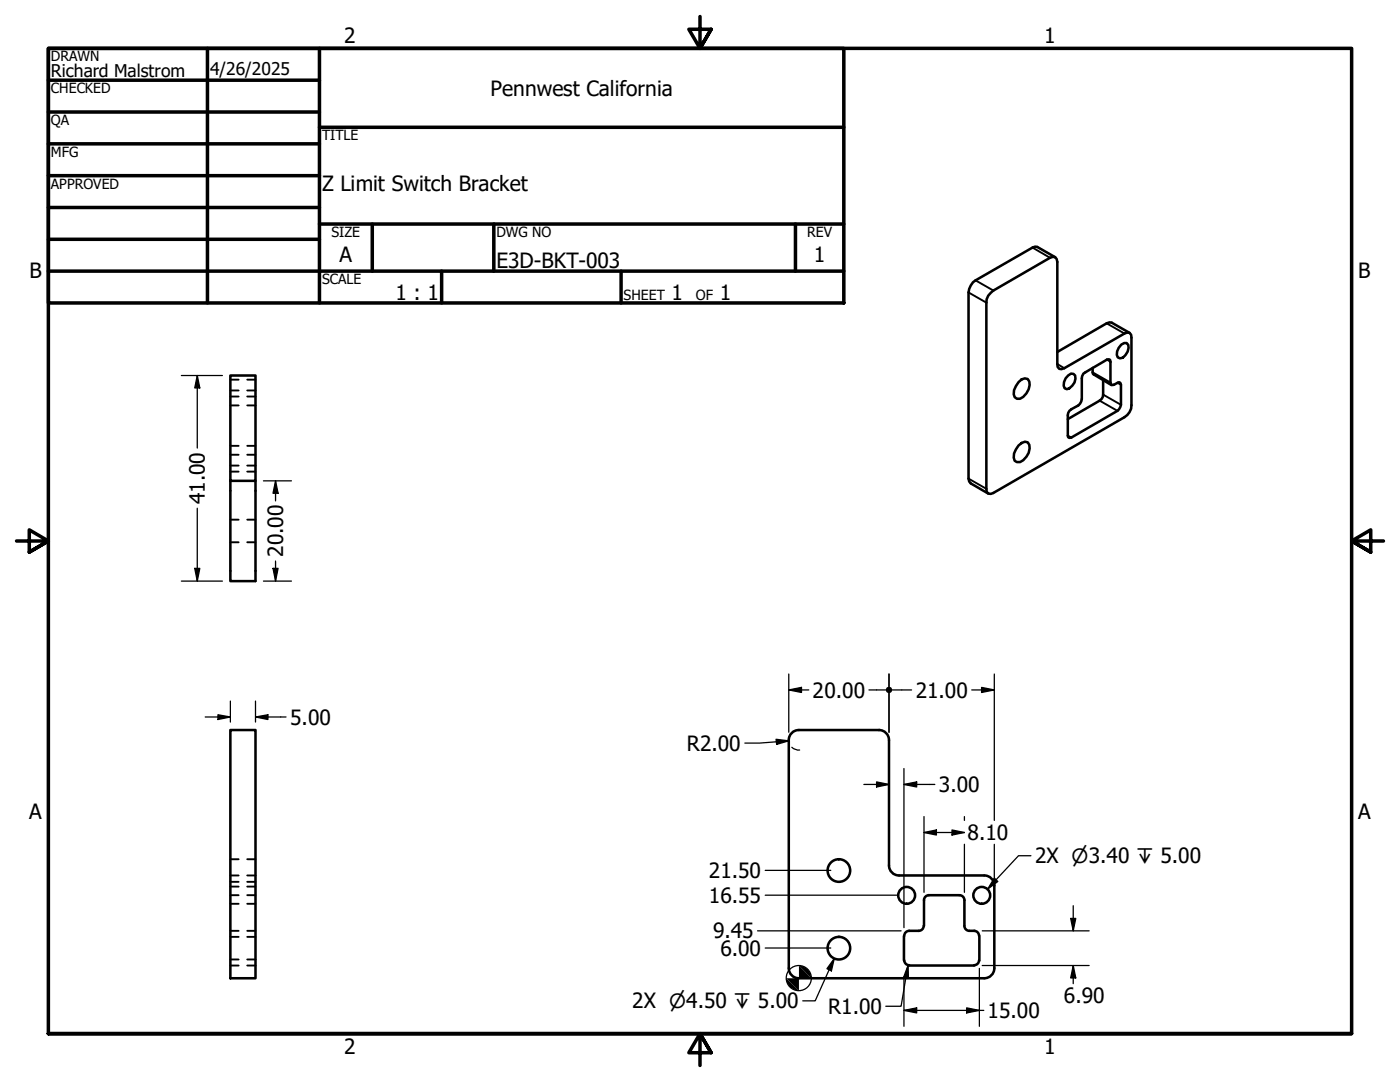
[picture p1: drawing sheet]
<svg xmlns="http://www.w3.org/2000/svg" width="279mm" height="216mm" viewBox="0 0 279 216" stroke-linecap="round" stroke-linejoin="round" font-family="sans-serif">
<!-- layer: Hidden (ANSI) -->
<g fill="none" stroke="#000" stroke-width=".38">
<path d="M46 77.9h1.6M46 75.8h1.6M46 79.1h1.6M49.3 77.9h1.7M49.3 75.8h1.7M49.3 79.1h1.7M46 92.9h1.6M46 89h1.6M46 80.9h1.6M46 90.7h1.6M46 94.1h1.6M49.3 92.9h1.7"/>
<path d="M49.3 89h1.7M49.3 80.9h1.7M49.3 90.7h1.7M49.3 94.1h1.7M46 108.2h1.6M46 103.7h1.6M49.3 108.2h1.7M49.3 103.7h1.7M46 178.6h1.6M46 174.7h1.6M46 176h1.6M46 171.4h1.6"/>
<path d="M46 176.9h1.6M49.3 178.6h1.7M49.3 174.7h1.7M49.3 176h1.7M49.3 171.4h1.7M49.3 176.9h1.7M46 185.7h1.6M46 192.7h1.6M46 191.5h1.6M46 186.9h1.6M46 180.3h1.6M49.3 185.7h1.7"/>
<path d="M49.3 192.7h1.7M49.3 191.5h1.7M49.3 186.9h1.7M49.3 180.3h1.7"/>
</g>
<!-- layer: Visible (ANSI) -->
<g fill="none" stroke="#000" stroke-width=".51">
<path d="M197.7 58.4l.5-.4 11.3-6.6 .6-.2 .5 .1 .3 .4 .1 .6 .1 20.9 .3 .4 .4 .1 .6-.2 12-7 .6-.1h.4l.3 .4 .1 .6v13.4a2.81 2.81 0 0 1-1.4 2.4l-26.2 15.2-.5 .2-.5-.1-.3-.4-.1-.6v-37.1l.1-.7 .3-.7zM210.6 51.3l-3.6-2-.4-.1-11.9 6.7a3.2 3.2 0 0 0-1.4 2.5v37.1l.1 .6 .3 .4 3.5 2M46 74.9h5v21h-5zM203.3 76.3l.6-.6 .6-.2 .6 .1a2.3 2.3 0 0 1-.2 2.9l-.7 .7-.6 .4h-.7a1.65 1.65 0 0 1-.1-2.6zM213.2 74.9l.5-.4 .5 .1a1.64 1.64 0 0 1-.2 2.4l-.6 .5-.5 .2-.4-.2a2.15 2.15 0 0 1 .7-2.6zM216.2 74.5l4.7-2.7 .4-.1 .3 .1v4.5l.1 .4 .3 .1 1.3-.5 .3 .1 .1 .4v4l-.4 .9-.3 .3-9.2 5.3-.4 .1-.2-.2-.1-.3 .1-4.5 .6-.7 1.4-.8 .6-.8 .1-.5v-4.1zM218.1 73.4v1.2l3.7 2.2M220.2 75.8v2.9l-.4 .9-6.7 4M223.8 68.8l.5-.3h.6a1.71 1.71 0 0 1-.3 2.4l-.5 .5-.6 .1-.4-.2a2.15 2.15 0 0 1 .7-2.5zM225.4 66.4l-3.5-2-.5-.1-.5 .2-9.9 5.7M46 95.9v20.1h5v-20.1M203.3 88.9l.6-.5 .6-.3 .6 .2a2.3 2.3 0 0 1-.2 2.8l-.7 .7-.6 .4h-.7l-.4-.3a2.79 2.79 0 0 1 .8-3z"/>
<path d="M46 145.7h5v49.5h-5zM159.4 145.7a2 2 0 0 0-2 2v45.5a2 2 0 0 0 2 2M159.4 145.7h16.1M175.4 145.7a2 2 0 0 1 2 2v25a2 2 0 0 0 2 2M179.5 174.7h16.9a2 2 0 0 1 2 2v16.5a2 2 0 0 1-2 2h-37M184.4 179.6v5.1M185.4 178.6h6.1M185.4 178.6a.98 .98 0 0 0-1 1M191.5 178.6a.98 .98 0 0 1 1 1M192.5 179.6v5.1M180.4 186.8v4.8M180.5 191.6a.98 .98 0 0 0 1 1"/>
<path d="M181.4 185.7h2M181.4 192.7h13M181.5 185.7a.98 .98 0 0 0-1 1M184.3 184.8a.98 .98 0 0 1-.9 .9M192.5 184.8a.98 .98 0 0 0 1 .9M193.5 185.7h.9M194.4 185.7a.98 .98 0 0 1 1 1M195.4 191.6a.98 .98 0 0 1-1 1M195.5 186.8v4.8"/>
<circle cx="167.4" cy="173.7" r="2.25"/>
<circle cx="180.9" cy="178.7" r="1.68"/>
<circle cx="195.9" cy="178.7" r="1.68"/>
<circle cx="167.4" cy="189.2" r="2.25"/>
</g>
<!-- layer: Visible Narrow (ANSI) -->
<path d="M193.3 58.4l3.5 2M194.7 55.9l3.5 2.1M206.1 49.4l3.4 2M211 72.6l1.4 .9M218.1 74.3l3.5 2M219.5 79.9l3.5 2.1M220.2 78.7l3.5 2.1M220.9 64.5l3.5 2M220.9 71.8l.7 .4M223 76.4l.7 .4M193.3 95.5l3.5 2M213.1 86.9l.7 .4" fill="none" stroke="#000" stroke-width=".38"/>
<!-- layer: Border (ANSI) -->
<g fill="none" stroke="#000" stroke-width=".7">
<path d="M9.7 9.7h158.7v50.8h-158.7zM9.7 16h54.1M41.4 9.7v50.8M63.8 9.7v50.8M139.7 3.3v6.4l-2.2-3.9h4.4l-2.2 3.9 2.2-3.9M9.7 22.4h54.1M9.7 28.7h54.1M9.7 35.1h54.1M63.8 25.4h104.6M9.7 41.4h54.1M9.7 47.8h54.1M9.7 54.1h158.7"/>
<path d="M63.8 44.7h104.6M74.3 44.7v9.4M88.1 54.1v6.4M98.6 44.7v9.4M124 54.1v6.4M158.7 44.7v9.4M3.3 107.9h6.4l-3.9-2.2v4.5l3.9-2.3-3.9 2.3M276.1 107.9h-6.4l3.9-2.2v4.5l-3.9-2.3 3.9 2.3M9.7 206.2v-196.5h260v196.5h-260h260M141.9 210.1l-2.2-3.9 2.2 3.9h-4.4l2.2-3.9v6.4"/>
</g>
<!-- layer: Dimension (ANSI) -->
<g fill="none" stroke="#000" stroke-width=".25">
<path d="M36.2 74.9h8.2M39.4 74.9l.5 2.5h-1zM39.4 74.9v14.5M52.6 95.9h5.6M55 95.9l.5 2.5h-1zM55 95.9v4M36.2 116h8.2M38.9 113.4h1l-.5 2.6zM39.4 101.4v14.6M52.6 116h5.6M54.5 113.4h1l-.5 2.6zM55 112v4"/>
<path d="M46 139.9v4.2M51 139.9v4.2M157.4 137.7l2.6-.5v1zM157.4 137.7h4M157.4 134.5v11.6M173.4 137.7h3.4M177.4 134.5v11.6M178.1 137.7h3.8M193.9 137.7h4.5M195.9 137.2l2.5 .5-2.5 .5zM198.4 134.5v29.2M41 143.1h5"/>
<path d="M43.5 142.6l2.5 .5-2.5 .5zM51 143.1l2.5-.5v1zM51 143.1h6.1M154.9 147.5l2.5 .3-2.4 .7zM157.4 147.8l-5.8 .5h-2.9M158 149.1a2 2 0 0 0 1.6 .6M172.4 156.5h5M174.9 156l2.5 .5-2.5 .5zM180.4 156.5l2.5-.5v1zM180.4 153.4v31.7M180.4 156.5h6.2M152.7 178.6h26.6"/>
<path d="M152.7 173.7h13.1M184.4 166.1l2.5-.5v1zM184.4 166.1h8.1M184.4 162.9v15.2M190 165.6l2.5 .5-2.5 .5zM192.5 162.9v.8M192.5 168.5v9.6M198.4 168.5v6.6M151.2 185.7h28.6M152.7 189.2h13.1M180.4 194.9v9.9M181.2 192.6l.1 2.5-1-.1z"/>
<path d="M181.2 192.6l-1.4 8.2h-3M195.5 193.2v11.6M196 185.7h21.4M196 192.7h21.4M213.7 183.3h1l-.5 2.4zM214.2 192.7l.5 2.4h-1zM214.2 180.7v5M214.2 192.7v3.6M180.4 201.6l2.5-.5v1zM180.4 201.6h15.9M192.9 201.1l2.6 .5-2.6 .5z"/>
<circle cx="159.4" cy="195.2" r="2.51"/>
</g>
<g fill="#000">
<path d="M39.4 74.9l.5 2.5h-1zM55 95.9l.5 2.5h-1zM38.9 113.4h1l-.5 2.6zM54.5 113.4h1l-.5 2.6zM157.4 137.7l2.6-.5v1zM195.9 137.2l2.5 .5-2.5 .5zM43.5 142.6l2.5 .5-2.5 .5zM51 143.1l2.5-.5v1zM154.9 147.5l2.5 .3-2.4 .7zM174.9 156l2.5 .5-2.5 .5zM180.4 156.5l2.5-.5v1zM184.4 166.1l2.5-.5v1z"/>
<path d="M190 165.6l2.5 .5-2.5 .5zM181.2 192.6l.1 2.5-1-.1zM213.7 183.3h1l-.5 2.4zM214.2 192.7l.5 2.4h-1zM180.4 201.6l2.5-.5v1zM192.9 201.1l2.6 .5-2.6 .5z"/>
<path d="M156.9 195.2l2.5 2.5a2.49 2.49 0 0 1-2.5-2.5z" fill-rule="evenodd"/>
<path d="M156.9 195.2h5l-2.5-2.5v5z" fill-rule="evenodd"/>
<path d="M159.4 192.7a2.49 2.49 0 0 1 2.5 2.5z" fill-rule="evenodd"/>
<circle cx="177.4" cy="137.7" r=".63"/>
</g>
<!-- layer: Symbol (ANSI) -->
<path d="M198.4 175.2l.7 .7-2 1.5zM205.7 170.8h-2.4l-6.2 6.6M166.5 191.3l-.6 2.4-.9-.4zM166.5 191.3l-3.8 8.4h-2.5" fill="none" stroke="#000" stroke-width=".25"/>
<path d="M198.4 175.2l.7 .7-2 1.5zM166.5 191.3l-.6 2.4-.9-.4z" fill="#000"/>
<g font-size="4.2">
<text x="68.7" y="8.6">2</text>
<text x="208.4" y="8.6">1</text>
<text x="97.9" y="19.1">Pennwest California</text>
<text x="64.3" y="38.2">Z Limit Switch Bracket</text>
<text x="67.8" y="52.2">A</text>
<text x="99.1" y="53.5">E3D-BKT-003</text>
<text x="162.4" y="52.2">1</text>
<text x="5.9" y="55.5">B</text>
<text x="78.9" y="59.9">1 : 1</text>
<text x="134" y="59.9">1</text>
<text x="143.6" y="59.9">1</text>
<text x="271.1" y="55.5">B</text>
<text x="40.9" y="100.6" transform="rotate(-90 40.9 100.6)">41.00</text>
<text x="56.5" y="111.1" transform="rotate(-90 56.5 111.1)">20.00</text>
<text x="162.2" y="139.2">20.00</text>
<text x="182.8" y="139.2">21.00</text>
<text x="57.9" y="144.6">5.00</text>
<text x="137.1" y="149.8">R2.00</text>
<text x="187.4" y="158.1">3.00</text>
<text x="5.8" y="163.4">A</text>
<text x="193.1" y="167.6">8.10</text>
<text x="271" y="163.4">A</text>
<text x="206.6" y="172.3">2X ⌀3.40 ↧ 5.00</text>
<text x="141.5" y="175.2">21.50</text>
<text x="141.5" y="180.1">16.55</text>
<text x="142.3" y="187.3">9.45</text>
<text x="143.8" y="190.7">6.00</text>
<text x="126.2" y="201.2">2X ⌀4.50 ↧ 5.00</text>
<text x="165.3" y="202.3">R1.00</text>
<text x="197.1" y="203.1">15.00</text>
<text x="212.3" y="200.2">6.90</text>
<text x="68.7" y="210.3">2</text>
<text x="208.4" y="210.3">1</text>
</g>
<g font-size="3.5">
<text x="10.2" y="15.4">Richard Malstrom</text>
<text x="41.9" y="14.9">4/26/2025</text>
</g>
<g font-size="2.8">
<text x="10.2" y="12.2">DRAWN</text>
<text x="10.2" y="18.6">CHECKED</text>
<text x="10.2" y="25">QA</text>
<text x="64.3" y="27.9">TITLE</text>
<text x="10.2" y="31.3">MFG</text>
<text x="10.2" y="37.7">APPROVED</text>
<text x="66.2" y="47.3">SIZE</text>
<text x="99.1" y="47.3">DWG NO</text>
<text x="161.1" y="47.2">REV</text>
<text x="64.3" y="56.7">SCALE</text>
<text x="124.5" y="59.9">SHEET</text>
<text x="138.9" y="59.9">OF</text>
</g>
</svg>
